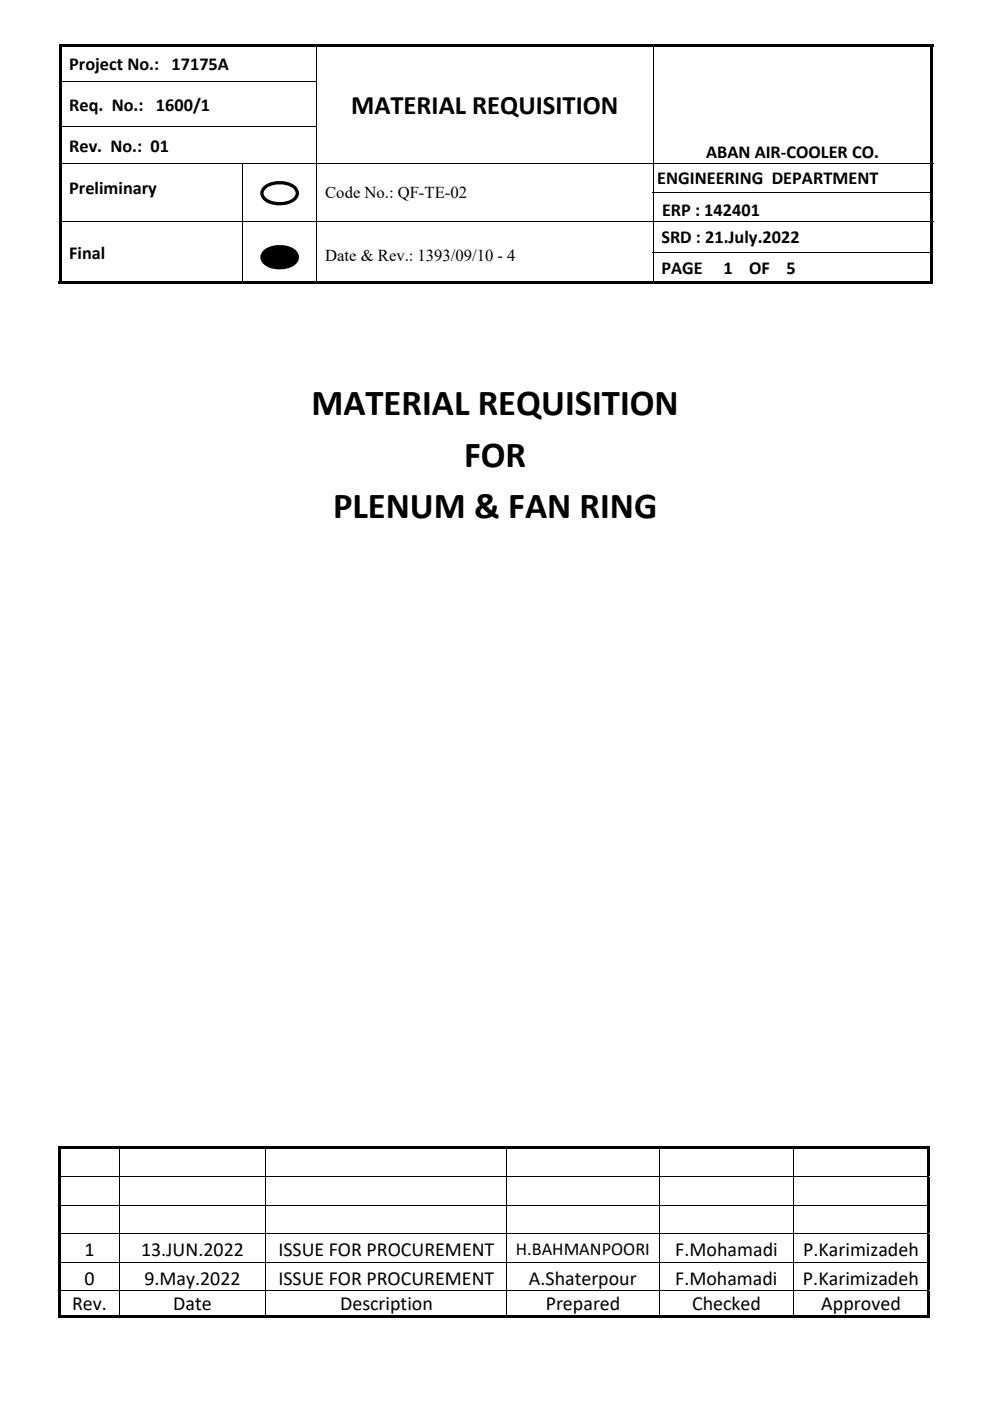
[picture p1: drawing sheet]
<svg xmlns="http://www.w3.org/2000/svg" width="210mm" height="297mm" viewBox="0 0 210 297" stroke-linecap="round" stroke-linejoin="round" font-family="sans-serif">
<g fill="#000">
<path d="M12.5 9.3h.5v.5h-.5zM12.5 9.3h185.4v.5h-185.4zM12.5 9.8h.5v7.4h-.5zM12.5 17.2h.5v.5h-.5zM67 17.2h.2v.5h-.2zM138.4 17.2h.2v.5h-.2zM197.4 9.3h.5v.5h-.5zM197.4 9.8h.5v7.4h-.5zM197.4 17.2h.5v.5h-.5zM12.5 17.7h.5v8.9h-.5zM12.5 26.6h.5v.6h-.5zM12.5 27.2h.5v7.3h-.5z"/>
<path d="M67 26.6h.2v.6h-.2zM138.4 26.6h.2v.6h-.2zM197.4 17.7h.5v8.9h-.5zM197.4 26.6h.5v.6h-.5zM197.4 27.2h.5v7.3h-.5zM12.5 34.7h.5v6.1h-.5zM12.5 40.8h.5v.2h-.5zM12.5 41h.5v5.8h-.5zM12.5 47h.5v6.4h-.5zM12.5 53.4h.5v.2h-.5zM51.3 40.8h.2v.2h-.2zM51.3 53.4h.2v.2h-.2z"/>
<path d="M67 40.8h.2v.2h-.2zM67 53.4h.2v.2h-.2zM197.4 34.7h.5v6.1h-.5zM197.4 41h.5v5.8h-.5zM197.4 47h.5v6.4h-.5zM12.5 53.6h.5v6.6h-.5zM12.5 59.7h38.8v.5h-38.8zM51.3 59.7h15.7v.5h-15.7zM67 59.7h71.4v.5h-71.4zM138.4 59.7h59v.5h-59zM197.4 53.6h.5v6.6h-.5zM197.4 59.7h.5v.5h-.5z"/>
<path d="M12.4 243h.6v.5h-.6zM12.4 243h127.8v.5h-127.8zM12.4 243.5h.6v5.9h-.6zM12.4 249.6h.6v5.8h-.6zM140.2 243h28.1v.5h-28.1zM168.3 243h28.8v.5h-28.8zM196.6 243h.5v.5h-.5zM196.6 243.5h.5v5.9h-.5zM196.6 249.6h.5v5.8h-.5zM12.4 255.6h.6v5.9h-.6zM12.4 261.7h.6v5.8h-.6zM12.4 267.7h.6v5.9h-.6z"/>
<path d="M12.4 273.7h.6v5.8h-.6zM12.4 278.9h12.8v.6h-12.8zM25.2 278.9h31.1v.6h-31.1zM56.3 278.9h51.1v.6h-51.1zM107.4 278.9h32.3v.6h-32.3zM139.7 278.9h.5v.6h-.5zM140.2 278.9h28.1v.6h-28.1zM168.3 278.9h28.3v.6h-28.3zM196.6 255.6h.5v5.9h-.5zM196.6 261.7h.5v5.8h-.5zM196.6 267.7h.5v5.9h-.5zM196.6 273.7h.5v5.8h-.5z"/>
<path d="M196.6 278.9h.5v.6h-.5z"/>
<path d="M56.1 39.3a5.6 5.6 0 0 1 7 .6 1.96 1.96 0 0 1-.9 2.9 5.7 5.7 0 0 1-6.6-.7 1.89 1.89 0 0 1 .5-2.8zM56.2 40.2l-.3 .8a1.8 1.8 0 0 0 1.7 1.6 4.9 4.9 0 0 0 4.8-.9l.3-.6a1.88 1.88 0 0 0-1.5-1.7 5 5 0 0 0-5 .8z"/>
<path d="M56.1 52.9a5.6 5.6 0 0 1 7 .6 1.96 1.96 0 0 1-.9 2.9 5.6 5.6 0 0 1-6.6-.7 1.9 1.9 0 0 1 .5-2.8zM56.3 53.7l-.4 .9a1.38 1.38 0 0 0 1 1.2 5 5 0 0 0 5.5-.5l.3-.7a1.89 1.89 0 0 0-1.5-1.6 5 5 0 0 0-4.9 .7z"/>
</g>
<g fill="none" stroke="#000" stroke-width=".21">
<path d="M13 17.3h54M67.1 9.8v7.4M67.1 17.7v8.9M138.5 9.8v7.4M138.5 17.7v8.9M12.5 34.6h185.4M13 26.7h54M51.4 34.7v6.1M67.1 27.2v7.3M67.1 34.7v6.1M138.5 27.2v7.3M138.5 34.7v6.1"/>
<path d="M12.5 46.9h185.4M51.4 41v5.8M51.4 47v6.4M51.4 53.6v6.1M67.1 41v5.8M67.1 47v6.4M67.1 53.6v6.1M138.4 40.9h59.5M138.4 53.5h59.5M138.5 41v5.8M138.5 47v6.4M138.5 53.6v6.1"/>
<path d="M12.4 249.5h184.7M12.4 255.5h184.7M25.3 243.5v5.9M25.3 249.6v5.8M25.3 255.6v5.9M56.4 243.5v5.9M56.4 249.6v5.8M56.4 255.6v5.9M107.5 243.5v5.9M107.5 249.6v5.8M107.5 255.6v5.9M139.8 243.5v5.9"/>
<path d="M139.8 249.6v5.8M139.8 255.6v5.9M168.4 243.5v5.9M168.4 249.6v5.8M168.4 255.6v5.9M12.4 261.6h184.7M12.4 267.6h184.7M12.4 273.7h184.7M25.3 261.7v5.8M25.3 267.7v5.9M25.3 273.7v5.2M56.4 261.7v5.8"/>
<path d="M56.4 267.7v5.9M56.4 273.7v5.2M107.5 261.7v5.8M107.5 267.7v5.9M107.5 273.7v5.2M139.8 261.7v5.8M139.8 267.7v5.9M139.8 273.7v5.2M168.4 261.7v5.8M168.4 267.7v5.9M168.4 273.7v5.2"/>
</g>
<path d="M55.9 53.5a5.2 5.2 0 0 1 6.8 0 1.74 1.74 0 0 1-1 2.8 5.3 5.3 0 0 1-5.8-.8 1.45 1.45 0 0 1 0-2z" fill-rule="evenodd" fill="#000"/>
<g font-size="7.8">
<text x="66" y="88">MATERIAL REQUISITION</text>
<text x="98.4" y="98.9">FOR</text>
<text x="70.6" y="109.8">PLENUM &amp; FAN RING</text>
</g>
<text font-size="5.7" x="74.5" y="24.2">MATERIAL REQUISITION</text>
<g font-size="4.2">
<text x="17.9" y="266.4">1</text>
<text x="29.9" y="266.4">13.JUN.2022</text>
<text x="59.1" y="266.4">ISSUE FOR PROCUREMENT</text>
<text x="143.2" y="266.4">F.Mohamadi</text>
<text x="170.4" y="266.4">P.Karimizadeh</text>
<text x="17.9" y="272.4">0</text>
<text x="30.6" y="272.4">9.May.2022</text>
<text x="59" y="272.4">ISSUE FOR PROCUREMENT</text>
<text x="112.2" y="272.4">A.Shaterpour</text>
<text x="143.2" y="272.4">F.Mohamadi</text>
<text x="170.3" y="272.4">P.Karimizadeh</text>
<text x="15.3" y="277.8">Rev.</text>
<text x="36.8" y="277.8">Date</text>
<text x="72.1" y="277.8">Description</text>
<text x="115.7" y="277.8">Prepared</text>
<text x="146.8" y="277.8">Checked</text>
<text x="174.2" y="277.8">Approved</text>
</g>
<g font-size="3.9">
<text x="14.7" y="14.8">Project No.: 17175A</text>
<text x="14.7" y="23.5">Req. No.: 1600/1</text>
<text x="14.7" y="32.2">Rev. No.: 01</text>
<text x="149.8" y="33.5">ABAN AIR‐COOLER CO.</text>
<text x="14.7" y="41">Preliminary</text>
<text x="139.4" y="39.1">ENGINEERING DEPARTMENT</text>
<text x="140.4" y="45.8">ERP : 142401</text>
<text x="140.3" y="51.5">SRD : 21.July.2022</text>
<text x="14.7" y="54.8">Final</text>
<text x="140.3" y="58">PAGE</text>
<text x="153.4" y="58">1</text>
<text x="158.9" y="58">OF</text>
<text x="166.8" y="58">5</text>
<text x="109.4" y="266.1">H.BAHMANPOORI</text>
</g>
<g font-size="3.5">
<text x="69" y="42">Code No.: QF-TE-02</text>
<text x="69" y="55.3">Date &amp; Rev.: 1393/09/10 - 4</text>
</g>
</svg>
